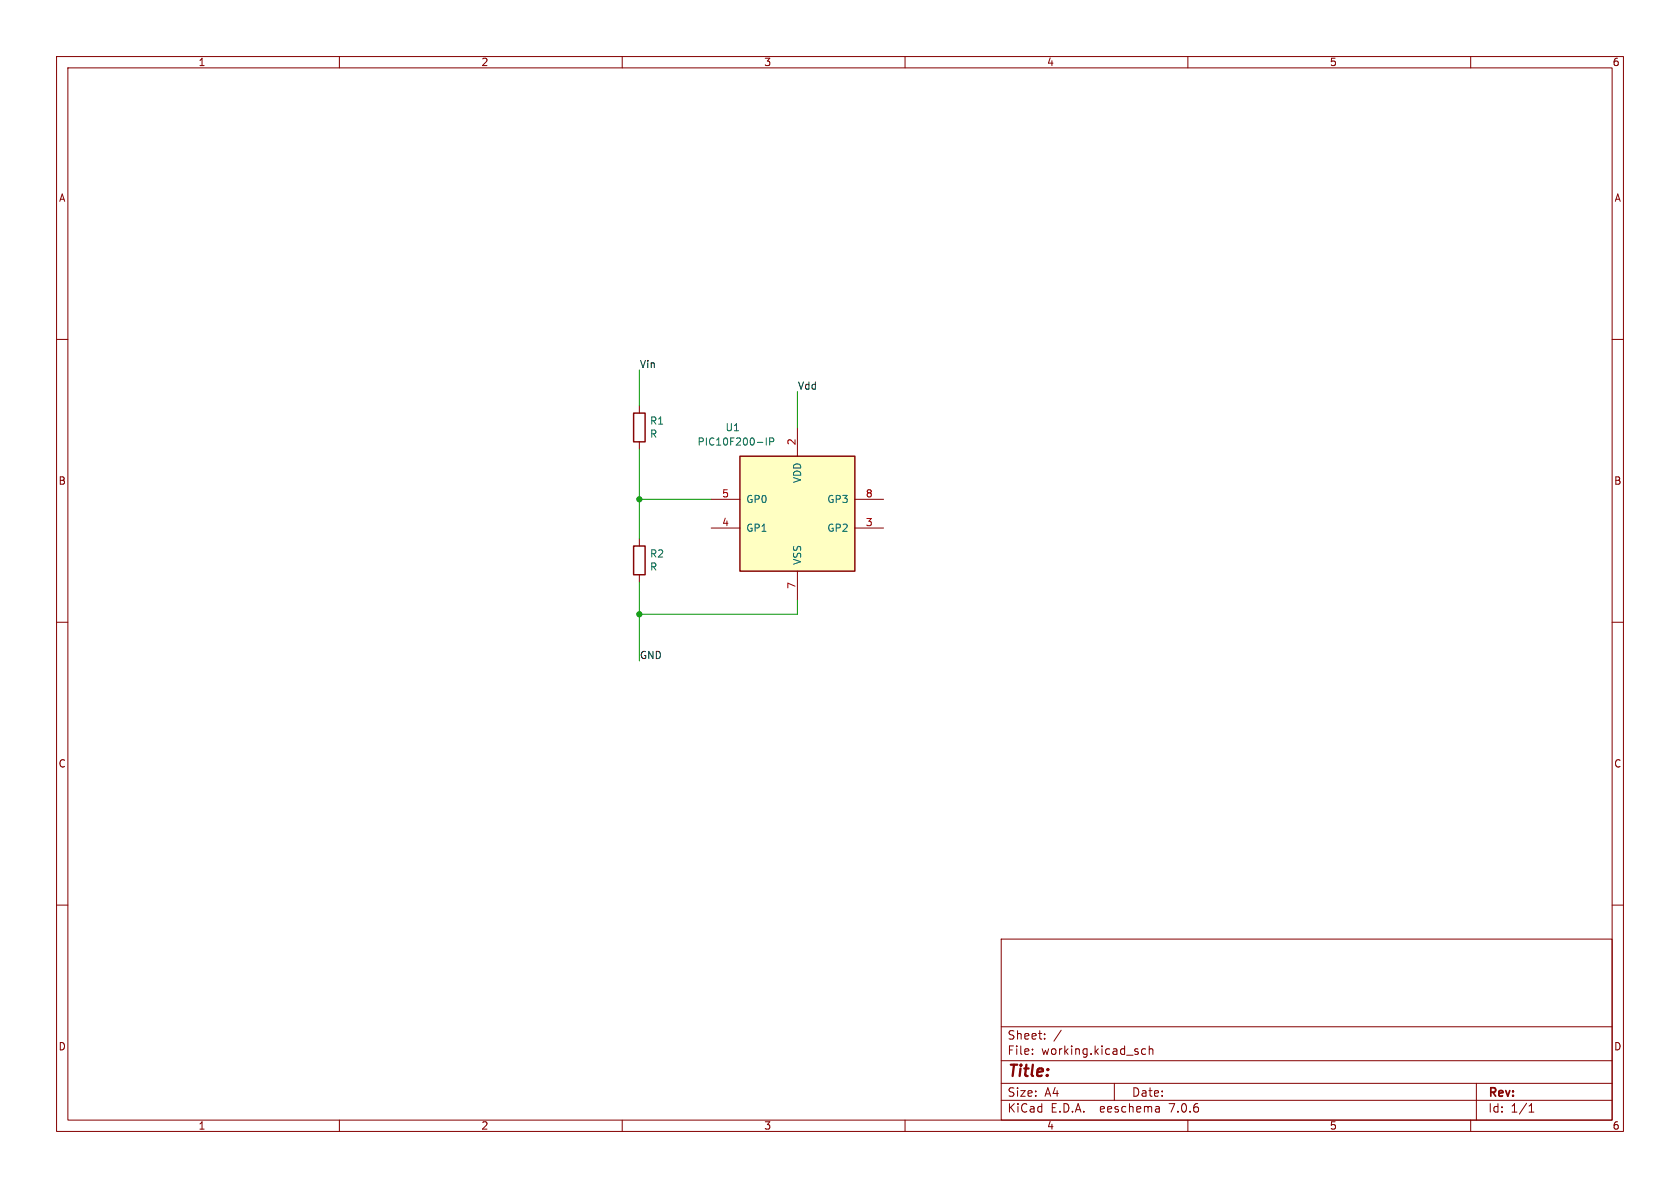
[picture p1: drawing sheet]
(kicad_sch (version 20230121) (generator eeschema)

 (paper "A4")

 (lib_symbols
  (symbol "Device:R" (pin_numbers hide) (pin_names (offset 0)) (in_bom yes) (on_board yes)
   (property "Reference" "R" (at 2.032 0 90) (effects (font (size 1.27 1.27))))
   (property "Value" "R" (at 0 0 90) (effects (font (size 1.27 1.27))))
   (property "Footprint" "" (at -1.778 0 90) (effects (font (size 1.27 1.27)) hide))
   (property "Datasheet" "~" (at 0 0 0) (effects (font (size 1.27 1.27)) hide))
   (symbol "R_0_1"
    (rectangle (start -1.016 -2.54) (end 1.016 2.54) (stroke (width 0.254) (type default)) (fill (type none))))
   (symbol "R_1_1"
    (pin passive line (at 0 3.81 270) (length 1.27) (name "~" (effects (font (size 1.27 1.27)))) (number "1" (effects (font (size 1.27 1.27)))))
    (pin passive line (at 0 -3.81 90) (length 1.27) (name "~" (effects (font (size 1.27 1.27)))) (number "2" (effects (font (size 1.27 1.27)))))))
  (symbol "MCU_Microchip_PIC10:PIC10F200-IP" (pin_names (offset 1.016)) (in_bom yes) (on_board yes)
   (property "Reference" "U" (at 1.27 13.97 0) (effects (font (size 1.27 1.27)) (justify left)))
   (property "Value" "PIC10F200-IP" (at 1.27 11.43 0) (effects (font (size 1.27 1.27)) (justify left)))
   (property "Footprint" "Package_DIP:DIP-8_W7.62mm" (at 1.27 16.51 0) (effects (font (size 1.27 1.27) italic) (justify left) hide))
   (property "Datasheet" "http://ww1.microchip.com/downloads/en/DeviceDoc/41239D.pdf" (at 0 0 0) (effects (font (size 1.27 1.27)) hide))
   (symbol "PIC10F200-IP_0_1"
    (rectangle (start -10.16 10.16) (end 10.16 -10.16) (stroke (width 0.254) (type default)) (fill (type background))))
   (symbol "PIC10F200-IP_1_1"
    (pin power_in line (at 0 15.24 270) (length 5.08) (name "VDD" (effects (font (size 1.27 1.27)))) (number "2" (effects (font (size 1.27 1.27)))))
    (pin bidirectional line (at 15.24 -2.54 180) (length 5.08) (name "GP2" (effects (font (size 1.27 1.27)))) (number "3" (effects (font (size 1.27 1.27)))))
    (pin bidirectional line (at -15.24 -2.54 0) (length 5.08) (name "GP1" (effects (font (size 1.27 1.27)))) (number "4" (effects (font (size 1.27 1.27)))))
    (pin bidirectional line (at -15.24 2.54 0) (length 5.08) (name "GP0" (effects (font (size 1.27 1.27)))) (number "5" (effects (font (size 1.27 1.27)))))
    (pin power_in line (at 0 -15.24 90) (length 5.08) (name "VSS" (effects (font (size 1.27 1.27)))) (number "7" (effects (font (size 1.27 1.27)))))
    (pin input line (at 15.24 2.54 180) (length 5.08) (name "GP3" (effects (font (size 1.27 1.27)))) (number "8" (effects (font (size 1.27 1.27))))))))

 (junction (at 113.03 88.265) (diameter 0) (color 0 0 0 0))
 (junction (at 113.03 108.585) (diameter 0) (color 0 0 0 0))

 (wire (pts (xy 140.97 106.045) (xy 140.97 108.585)) (stroke (width 0) (type default)))
 (wire (pts (xy 113.03 88.265) (xy 113.03 95.25)) (stroke (width 0) (type default)))
 (wire (pts (xy 113.03 108.585) (xy 113.03 116.84)) (stroke (width 0) (type default)))
 (wire (pts (xy 113.03 79.375) (xy 113.03 88.265)) (stroke (width 0) (type default)))
 (wire (pts (xy 125.73 88.265) (xy 113.03 88.265)) (stroke (width 0) (type default)))
 (wire (pts (xy 113.03 71.755) (xy 113.03 65.405)) (stroke (width 0) (type default)))
 (wire (pts (xy 113.03 102.87) (xy 113.03 108.585)) (stroke (width 0) (type default)))
 (wire (pts (xy 140.97 75.565) (xy 140.97 69.215)) (stroke (width 0) (type default)))
 (wire (pts (xy 140.97 108.585) (xy 113.03 108.585)) (stroke (width 0) (type default)))

 (label "Vdd" (at 140.97 69.215 0) (effects (font (size 1.27 1.27)) (justify left bottom)))
 (label "GND" (at 113.03 116.84 0) (effects (font (size 1.27 1.27)) (justify left bottom)))
 (label "Vin" (at 113.03 65.405 0) (effects (font (size 1.27 1.27)) (justify left bottom)))

 (symbol (lib_id "MCU_Microchip_PIC10:PIC10F200-IP") (at 140.97 90.805 0) (unit 1) (in_bom yes) (on_board yes) (dnp no)
  (property "Reference" "U1" (at 129.54 75.565 0) (effects (font (size 1.27 1.27))))
  (property "Value" "PIC10F200-IP" (at 130.175 78.105 0) (effects (font (size 1.27 1.27))))
  (property "Footprint" "Package_DIP:DIP-8_W7.62mm" (at 142.24 74.295 0) (effects (font (size 1.27 1.27) italic) (justify left) hide))
  (property "Datasheet" "http://ww1.microchip.com/downloads/en/DeviceDoc/41239D.pdf" (at 140.97 90.805 0) (effects (font (size 1.27 1.27)) hide)) (pin "2") (pin "3") (pin "4") (pin "5") (pin "7") (pin "8"))

 (symbol (lib_id "Device:R") (at 113.03 75.565 0) (unit 1) (in_bom yes) (on_board yes) (dnp no)
  (property "Reference" "R1" (at 114.808 74.3966 0) (effects (font (size 1.27 1.27)) (justify left)))
  (property "Value" "R" (at 114.808 76.708 0) (effects (font (size 1.27 1.27)) (justify left)))
  (property "Footprint" "" (at 111.252 75.565 90) (effects (font (size 1.27 1.27)) hide))
  (property "Datasheet" "~" (at 113.03 75.565 0) (effects (font (size 1.27 1.27)) hide)) (pin "1") (pin "2"))

 (symbol (lib_id "Device:R") (at 113.03 99.06 0) (unit 1) (in_bom yes) (on_board yes) (dnp no)
  (property "Reference" "R2" (at 114.808 97.8916 0) (effects (font (size 1.27 1.27)) (justify left)))
  (property "Value" "R" (at 114.808 100.203 0) (effects (font (size 1.27 1.27)) (justify left)))
  (property "Footprint" "" (at 111.252 99.06 90) (effects (font (size 1.27 1.27)) hide))
  (property "Datasheet" "~" (at 113.03 99.06 0) (effects (font (size 1.27 1.27)) hide)) (pin "1") (pin "2"))

 (sheet_instances (path "" (page "1"))))
